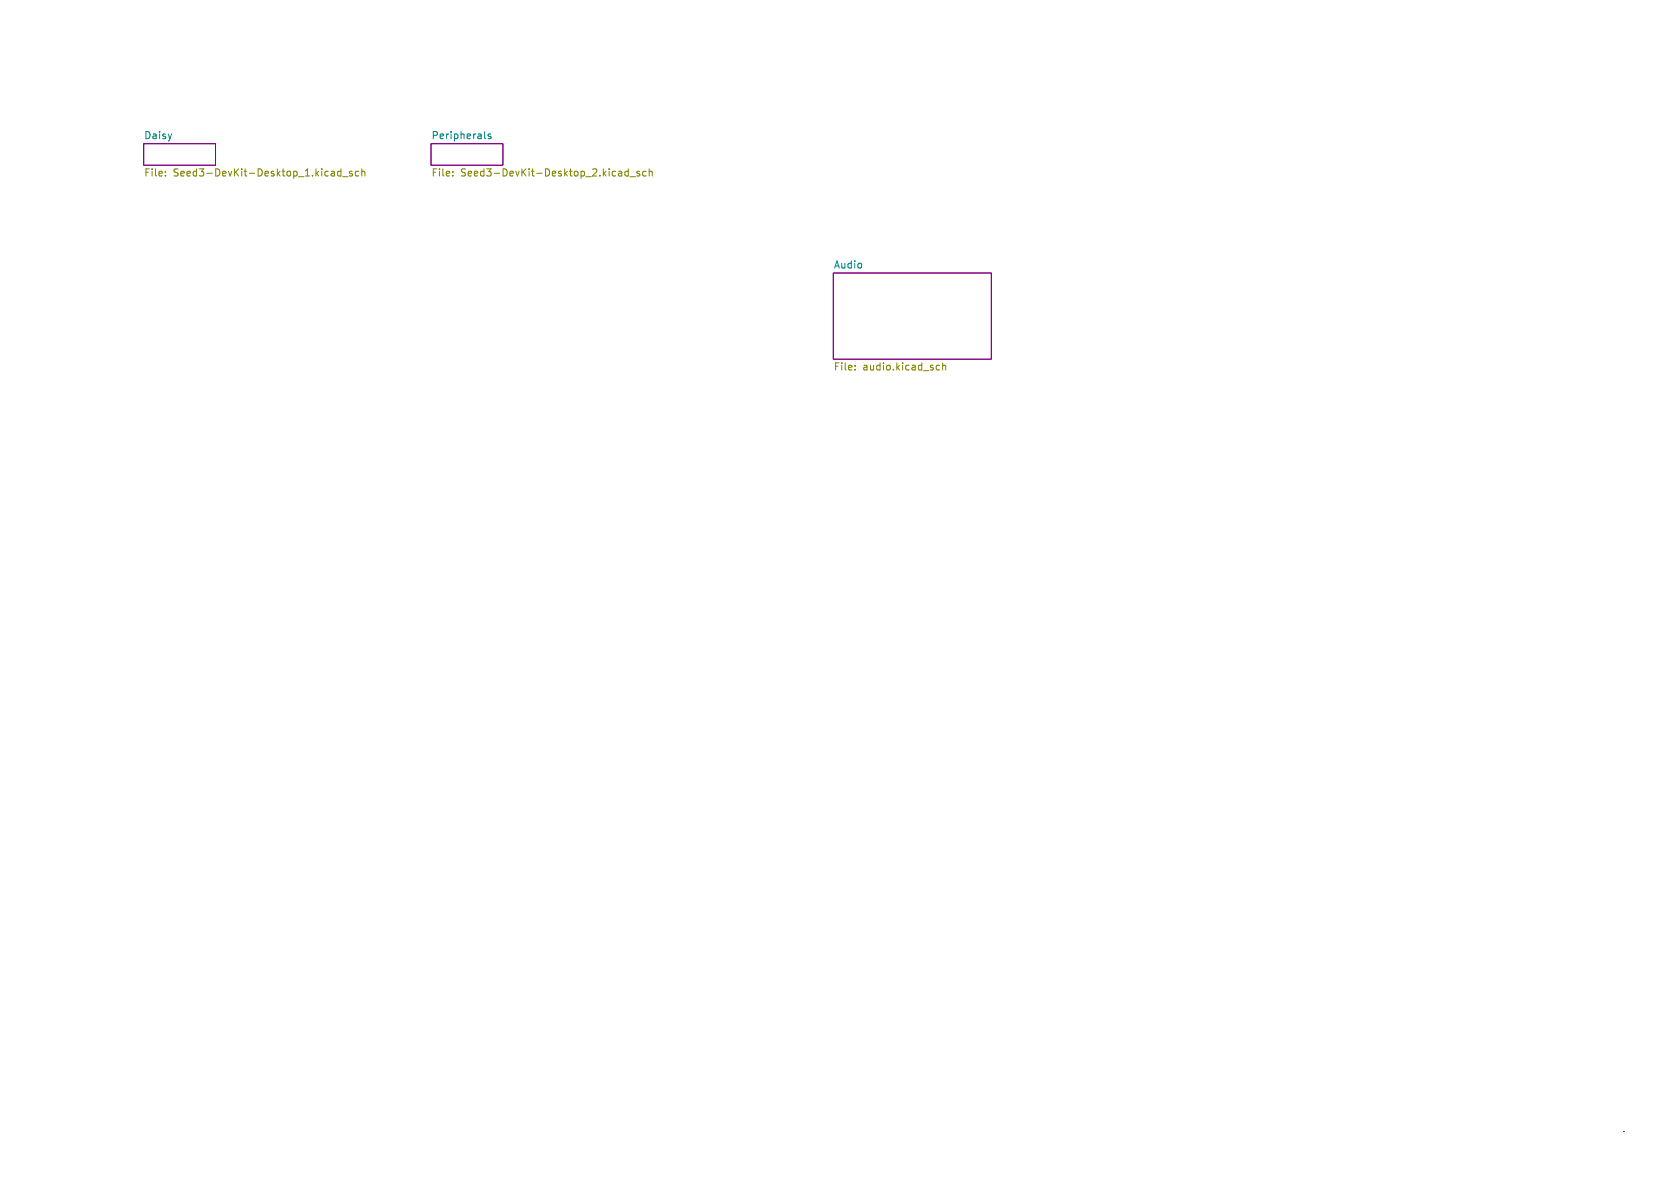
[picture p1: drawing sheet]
<svg xmlns="http://www.w3.org/2000/svg" width="297mm" height="210mm" viewBox="0 0 297 210" stroke-linecap="round" stroke-linejoin="round" font-family="sans-serif">
<path d="M0 0h297v210h-297z" fill="#fff" stroke="#fff" stroke-width=".18"/>
<path d="M287 200h.1" fill="none" stroke="#840000" stroke-width=".18"/>
<path d="M25.4 25.4h12.7v3.8h-12.7zM76.2 25.4h12.7v3.8h-12.7zM147.3 48.3h28v15.2h-28z" fill="none" stroke="#840084" stroke-width=".18"/>
<path d="M85.7 24.3l.2 .2M86.8 23.7h-.3l-.2 .2v.1l.5 .2v.3h-.5" fill="none" stroke="#008484" stroke-width=".18"/>
<g fill="none" stroke="#848400" stroke-width=".18">
<path d="M29.2 31v.1M29.2 30.3v.2M60.3 30.3h-.4l-.2 .2 .1 .6h.5M60.3 29.8v1.3M60.6 31.2h.9M62.3 30.3h-.3l-.2 .2v.1l.5 .2v.3h-.5M63.4 30.3h-.3l-.3 .2 .1 .6h.5M64 30.4l.1-.1h.3l.1 .8M64 29.8v1.3M80 31v.1M80 30.3v.2M111.1 29.8v1.3"/>
<path d="M111.1 30.3h-.4l-.2 .2 .1 .6h.5M111.4 31.2h.9M113.1 30.3h-.3l-.2 .2v.1l.5 .2v.3h-.5M114.2 30.3h-.3l-.3 .2 .1 .6h.5M114.8 30.4l.1-.1h.3l.1 .8M114.8 29.8v1.3M151.2 65.3v.1M151.2 64.6v.1M165.6 65.3h.5M165.6 64.6h.5M166.7 64.7l.1-.1h.3l.1 .8M166.7 64.1v1.3"/>
</g>
<g font-size="1.8" fill="#008484">
<text x="25.4" y="24.7">Daisy</text>
<text x="76.2" y="24.7">Peripherals</text>
<text x="147.3" y="47.5">Audio</text>
</g>
<g font-size="1.8" fill="#848400">
<text x="25.4" y="31.5">File:</text>
<text x="30.6" y="31.5">Seed3-DevKit-Desktop_1.kicad_sch</text>
<text x="76.2" y="31.5">File:</text>
<text x="81.4" y="31.5">Seed3-DevKit-Desktop_2.kicad_sch</text>
<text x="147.3" y="65.8">File:</text>
<text x="152.5" y="65.8">audio.kicad_sch</text>
</g>
</svg>
